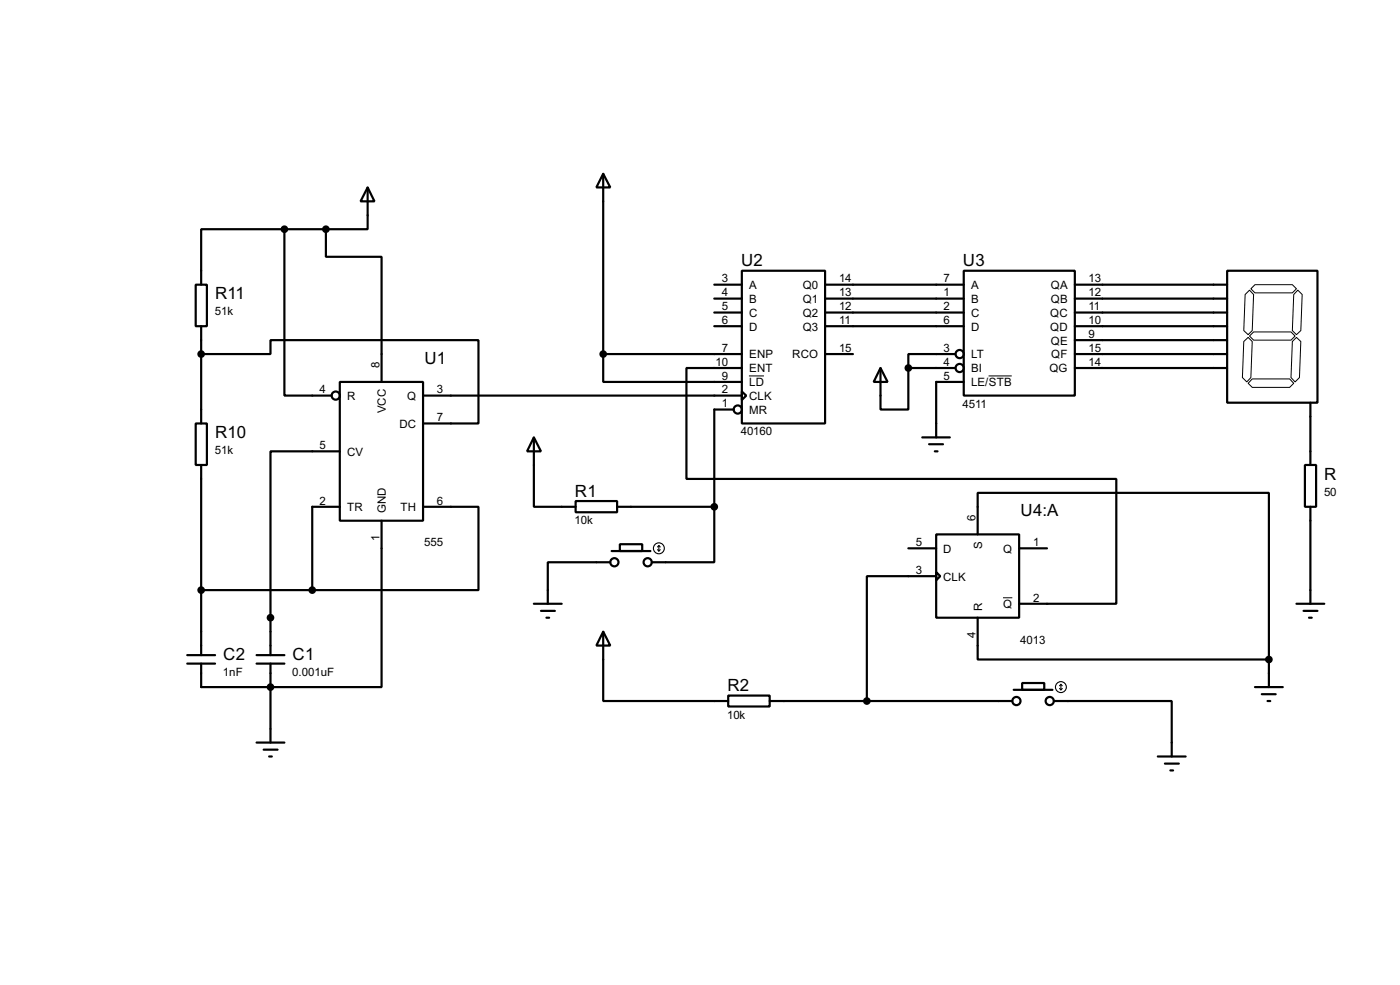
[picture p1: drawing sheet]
<svg xmlns="http://www.w3.org/2000/svg" width="256mm" height="180mm" viewBox="0 0 256 180" stroke-linecap="round" stroke-linejoin="round" font-family="sans-serif">
<g fill="none" stroke="#000" stroke-width=".4">
<path d="M67.4 34.3l1.2 2.6h-2.5zM67.4 34.3v7.7h-7.7M110.5 31.8l1.3 2.5h-2.5zM110.5 31.8v33M35.9 52.1h2v7.6h-2zM36.9 59.7v17.8M52.1 42v30.4h8.7M52.1 42h-15.2v10.1M52.1 42h7.6M59.7 42v5h10.2v22.9M130.9 52.1h5M130.9 54.7h5"/>
<path d="M130.9 57.2h5M130.9 59.7h5M135.9 49.6h15.3v27.9h-15.3zM151.2 52.1h25.4M151.2 54.7h25.4M151.2 57.2h25.4M151.2 59.7h25.4M176.6 49.6h20.3v22.8h-20.3zM196.9 52.1h27.9M196.9 54.7h27.9M196.9 57.2h27.9M196.9 59.7h27.9"/>
<path d="M224.8 49.6h16.6v24.1h-16.6zM35.9 77.5h2v7.6h-2zM36.9 64.8h12.7v-2.5h38.1v15.2h-10.2M62.3 69.9h15.2v25.4h-15.2zM77.5 72.4h58.4M110.5 64.8v5.1h25.4M110.5 64.8h25.4M134.4 75h-3.5v17.8M135.9 71.7l.8 .7-.8 .8zM135.9 67.4h-10.1v20.3h78.7v22.8h-17.8M151.2 64.8h5.1M161.3 67.4l1.3 2.5h-2.5z"/>
<path d="M161.3 67.4v7.6h5.1v-7.6M166.4 67.4h8.7M175.1 64.8h-8.7v2.6M176.6 69.9h-5.1v10.2M196.9 64.8h27.9M196.9 67.4h27.9M196.9 62.3h27.9M240.1 73.7v11.4M36.9 85.1v34.8M62.3 82.6h-12.7v37.3M62.3 92.8h-5.1v15.2M69.9 95.3v30.5h-33v-4.3"/>
<path d="M77.5 92.8h10.2v15.2h-30.5M97.8 80.1l1.3 2.5h-2.5zM97.8 80.1v12.7h7.7M105.5 91.7h7.6v2.1h-7.6zM113.1 92.8h17.8M113.6 99.6h4.1v1.3h-4.1zM130.9 92.8v10.1h-11.5M169 80.1h5M170.2 81.3h2.6M171.3 82.6h.5M171.5 97.8h15.2v15.3h-15.2zM179.1 97.8v-7.6h53.4v30.5"/>
<path d="M239.1 85.1h2v7.7h-2zM240.1 92.8v17.7M34.3 119.9h5.1M36.9 108h20.3M47 119.9h5.1M97.8 110.5h5.1M99.1 111.8h2.6M100.1 113.1h.5M110.5 115.6l1.3 2.6h-2.5zM110.5 115.6v12.7h22.9M111.8 102.9h-11.4v7.6M112.1 100.9h7.1"/>
<path d="M166.4 100.4h5.1M171.5 104.7l.8 .8-.8 .7zM171.5 105.5h-12.7v22.8M179.1 113.1v7.6h53.4M186.7 100.4h5.1M237.5 110.5h5.1M238.8 111.8h2.6M239.8 113.1h.5M34.3 121.5h5.1M47 121.5h5.1M47 135.9h5.1M48.3 137.2h2.6"/>
<path d="M49.3 138.5h.5M49.6 121.5v14.4M133.4 127.3h7.6v2h-7.6zM141 128.3h44.5M185.7 126.3h7.1M187.3 125h4v1.3h-4zM193.1 128.3h21.6v10.2M212.1 138.5h5.1M213.4 139.8h2.6M229.9 125.8h5.1M231.2 127.1h2.5M232.2 128.3h.5"/>
<path d="M232.5 120.7v5.1M214.4 141h.5"/>
<circle cx="61.5" cy="72.4" r=".75"/>
<circle cx="135.1" cy="75" r=".75"/>
<circle cx="175.8" cy="67.4" r=".75"/>
<circle cx="175.8" cy="64.8" r=".75"/>
<circle cx="112.5" cy="102.9" r=".75"/>
<circle cx="118.6" cy="102.9" r=".75"/>
<circle cx="186.2" cy="128.3" r=".75"/>
<circle cx="192.3" cy="128.3" r=".75"/>
</g>
<circle cx="49.6" cy="125.8" r=".2" fill="#000"/>
<path d="M228.1 53.9l.8-.8 .8 .8-.3 6.6-.7 .8-.8-.8zM229.2 52.9l.7-.8h6.9l.7 .8-.7 .7h-6.9zM237.8 53.1l.8 .8-.3 6.6-.8 .8-.7-.8 .2-6.6zM137.2 68.8h2.8M181.1 68.8h4.3M227.9 62.5l.8-.7 .7 .7-.2 6.6-.8 .8-.8-.8zM228.9 61.5l.8-.7h6.8l.8 .7-.8 .8h-6.8zM229.4 69.4h6.9l.7 .8-.7 .7h-6.9l-.7-.7zM236.8 62.5l.7-.7 .8 .7-.2 6.6-.8 .8-.8-.8zM183.8 109.4h1.7" fill="none" stroke="#000" stroke-width=".18"/>
<g fill="none" stroke="#000" stroke-width=".2">
<path d="M120.7 99.9v1M120.7 99.9l-.2 .2M120.7 99.9l.3 .2M120.5 100.6l.2 .3M121 100.6l-.3 .3M194.1 126l.3 .3M194.4 125.3v1M194.4 125.3l-.3 .2M194.4 125.3l.2 .2M194.6 126l-.2 .3"/>
<circle cx="120.7" cy="100.4" r="1"/>
<circle cx="194.3" cy="125.8" r="1"/>
</g>
<g fill="#000" stroke="#000" stroke-width=".4">
<circle cx="52.1" cy="42" r=".5"/>
<circle cx="59.7" cy="42" r=".5"/>
<circle cx="36.8" cy="64.8" r=".5"/>
<circle cx="110.5" cy="64.8" r=".5"/>
<circle cx="166.4" cy="67.4" r=".5"/>
<circle cx="130.8" cy="92.8" r=".5"/>
<circle cx="36.8" cy="108" r=".5"/>
<circle cx="49.5" cy="113.1" r=".5"/>
<circle cx="57.2" cy="108" r=".5"/>
<circle cx="49.5" cy="125.8" r=".5"/>
<circle cx="158.8" cy="128.3" r=".5"/>
<circle cx="232.4" cy="120.7" r=".5"/>
</g>
<g font-size="3.5">
<text x="135.8" y="48.7">U2</text>
<text x="176.4" y="48.7">U3</text>
<text x="39.4" y="54.8">R11</text>
<text x="77.8" y="66.6">U1</text>
<text x="39.4" y="80.2">R10</text>
<text x="242.6" y="87.8">R</text>
<text x="105.3" y="90.9">R1</text>
<text x="187" y="94.5">U4:A</text>
<text x="40.9" y="120.9">C2</text>
<text x="53.6" y="120.9">C1</text>
<text x="133.3" y="126.5">R2</text>
</g>
<g font-size="2.4">
<text x="132.3" y="51.7">3</text>
<text x="137.2" y="52.9">A</text>
<text x="147.1" y="52.9">Q0</text>
<text x="153.7" y="51.7">14</text>
<text x="172.9" y="51.7">7</text>
<text x="177.9" y="52.9">A</text>
<text x="192.5" y="52.9">QA</text>
<text x="199.4" y="51.7">13</text>
<text x="39.4" y="57.7">51k</text>
<text x="132.3" y="54.3">4</text>
<text x="132.3" y="56.8">5</text>
<text x="132.3" y="59.3">6</text>
<text x="137.2" y="55.4">B</text>
<text x="137.2" y="58">C</text>
<text x="147.1" y="55.4">Q1</text>
<text x="147.1" y="58">Q2</text>
<text x="153.7" y="54.3">13</text>
<text x="153.7" y="56.8">12</text>
<text x="153.7" y="59.3">11</text>
<text x="172.9" y="54.3">1</text>
<text x="172.9" y="56.8">2</text>
<text x="172.9" y="59.3">6</text>
<text x="177.9" y="55.4">B</text>
<text x="177.9" y="58">C</text>
<text x="192.4" y="58">QC</text>
<text x="192.5" y="55.4">QB</text>
<text x="199.4" y="54.3">12</text>
<text x="199.4" y="56.8">11</text>
<text x="199.4" y="59.3">10</text>
<text x="132.3" y="64.4">7</text>
<text x="137.2" y="60.5">D</text>
<text x="137.2" y="65.6">ENP</text>
<text x="145.1" y="65.6">RCO</text>
<text x="147.1" y="60.5">Q3</text>
<text x="153.7" y="64.4">15</text>
<text x="172.9" y="64.4">3</text>
<text x="177.9" y="60.5">D</text>
<text x="177.9" y="65.6">LT</text>
<text x="192.4" y="60.5">QD</text>
<text x="192.5" y="63.1">QE</text>
<text x="192.6" y="65.6">QF</text>
<text x="199.4" y="61.9">9</text>
<text x="199.4" y="64.4">15</text>
<text x="58.6" y="72">4</text>
<text x="69.5" y="67.4" transform="rotate(-90 69.5 67.4)">8</text>
<text x="80.1" y="72">3</text>
<text x="131.1" y="67">10</text>
<text x="132.3" y="69.5">9</text>
<text x="132.3" y="72">2</text>
<text x="137.2" y="68.1">ENT</text>
<text x="137.2" y="70.7">LD</text>
<text x="172.9" y="67">4</text>
<text x="172.9" y="69.5">5</text>
<text x="177.9" y="68.1">BI</text>
<text x="177.9" y="70.7">LE/STB</text>
<text x="192.2" y="68.1">QG</text>
<text x="199.4" y="67">14</text>
<text x="63.6" y="73.2">R</text>
<text x="70.7" y="75.7" transform="rotate(-90 70.7 75.7)">VCC</text>
<text x="74.6" y="73.2">Q</text>
<text x="80.1" y="77.1">7</text>
<text x="132.3" y="74.6">1</text>
<text x="137.2" y="73.2">CLK</text>
<text x="137.2" y="75.8">MR</text>
<text x="176.4" y="74.6">4511</text>
<text x="39.4" y="83.1">51k</text>
<text x="58.6" y="82.2">5</text>
<text x="63.6" y="83.4">CV</text>
<text x="73.2" y="78.3">DC</text>
<text x="135.7" y="79.7">40160</text>
<text x="58.6" y="92.4">2</text>
<text x="63.6" y="93.6">TR</text>
<text x="70.7" y="94" transform="rotate(-90 70.7 94)">GND</text>
<text x="73.4" y="93.6">TH</text>
<text x="80.1" y="92.4">6</text>
<text x="105.3" y="96">10k</text>
<text x="178.7" y="95.3" transform="rotate(-90 178.7 95.3)">6</text>
<text x="242.6" y="90.8">50</text>
<text x="69.5" y="99" transform="rotate(-90 69.5 99)">1</text>
<text x="77.7" y="100">555</text>
<text x="167.8" y="100">5</text>
<text x="172.8" y="101.2">D</text>
<text x="179.9" y="100.5" transform="rotate(-90 179.9 100.5)">S</text>
<text x="183.8" y="101.2">Q</text>
<text x="189.3" y="100">1</text>
<text x="167.8" y="105.1">3</text>
<text x="172.8" y="106.3">CLK</text>
<text x="179.9" y="111.8" transform="rotate(-90 179.9 111.8)">R</text>
<text x="183.8" y="111.3">Q</text>
<text x="189.3" y="110.1">2</text>
<text x="178.7" y="116.8" transform="rotate(-90 178.7 116.8)">4</text>
<text x="186.9" y="117.8">4013</text>
<text x="40.9" y="123.8">1nF</text>
<text x="53.6" y="123.8">0.001uF</text>
<text x="133.2" y="131.5">10k</text>
</g>
</svg>
